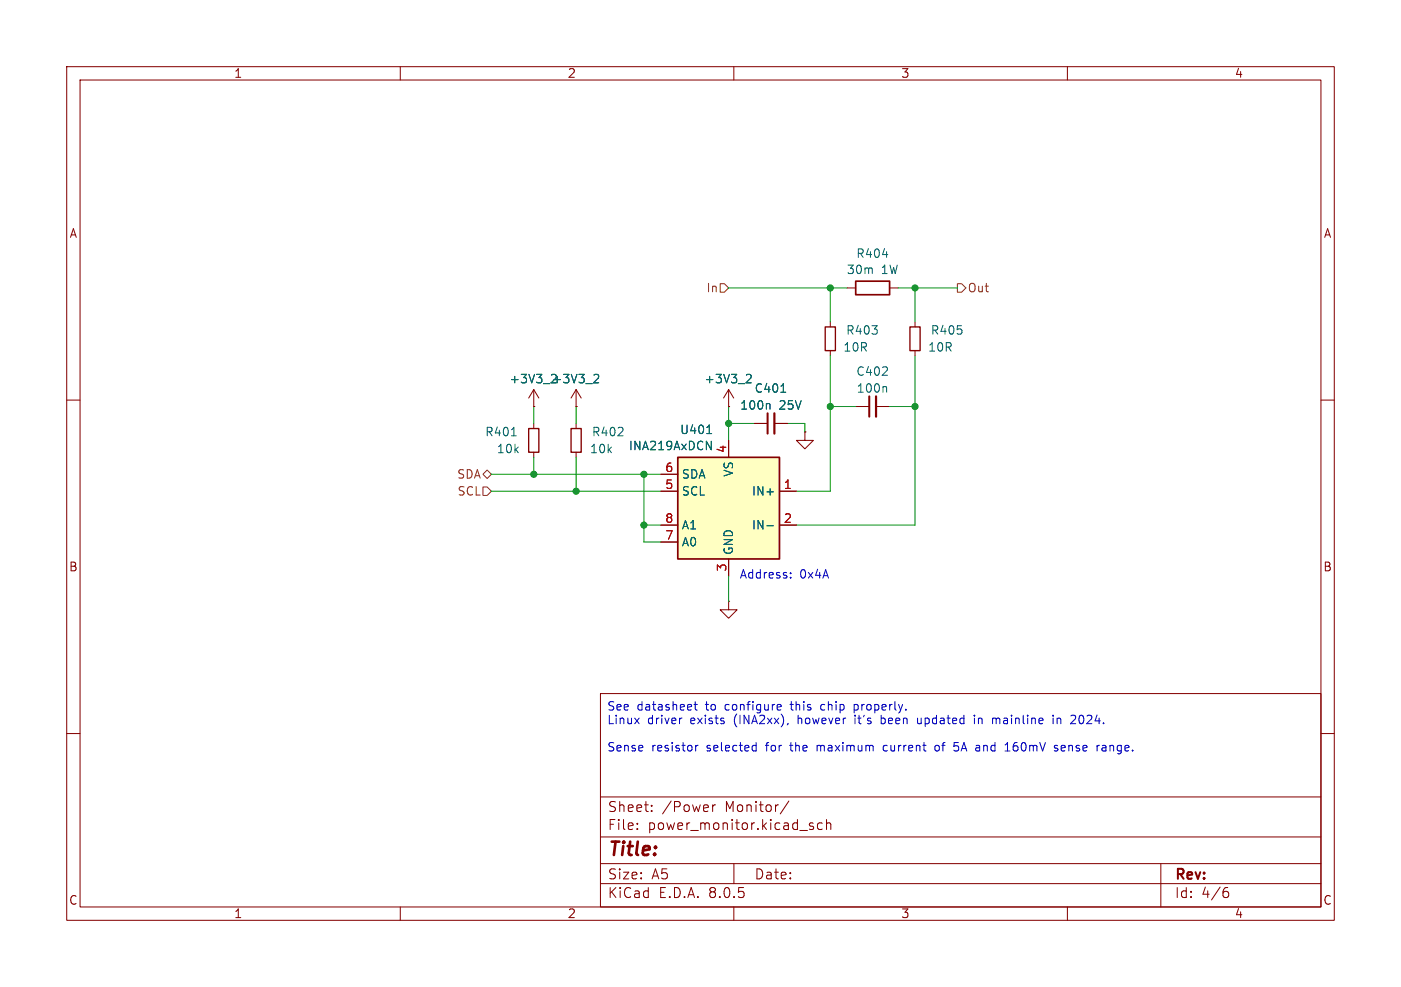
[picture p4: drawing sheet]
<svg xmlns="http://www.w3.org/2000/svg" width="210mm" height="148mm" viewBox="0 0 210 148" stroke-linecap="round" stroke-linejoin="round" font-family="sans-serif">
<g fill="none" stroke="#840000" stroke-width=".15">
<path d="M10 10h190v128h-190zM12 12h186v124h-186zM60 10v2M110 10v2M160 10v2M10 60h2M80 58.4v2.6M80 58.4l-.8 1.3M80 58.4l.8 1.3M86.4 58.4l-.8 1.3M86.4 58.4v2.6M86.4 58.4l.7 1.3"/>
<path d="M198 60h2M80 61h.1M80 63.5v.8M80 67.8v.8M86.4 61h.1M109.2 90.2v1.2h1.3l-1.3 1.3-1.3-1.3h1.3M109.2 90.2h.1M10 110h2M90 104h108v32h-108zM90 119.5h108M198 110h2M60 136v2"/>
<path d="M90 132.5h108M90 129.5h108M90 125.5h108M95.5 124.2v.2M95.5 123.5v.1M97.7 121.5v.2M97.7 120.8v.1M106.8 120.7v1M107.2 120.7l-.2 .1-.2 .2M110 136v2M110 129.5v3M118.2 120.1l-1.2 1.9"/>
<path d="M121.3 123.7l.2 .2 .4 .1 .1 .1-.2 .3-.5-.1M121.9 123.5l-.4-.1-.2 .2M123.3 123.5l-.5-.1-.3 .3v.4l.2 .2h.6M123.9 123.5a.37 .37 0 0 1 .6 .1v.8M123.9 122.9v1.5M160 136v2M174 129.5v6.5M183.6 133.7h.3l.3 .2-.1 .5-.2 .2h-.3M184 133.1l-.4 .1"/>
</g>
<path d="M89.2 56.1l.4 .1 .1 .3-.7 .9h.7M76.7 65.3h.7" fill="none" stroke="#006464" stroke-width=".15"/>
<path d="M79.2 64.3h1.6v3.5h-1.6z" fill="none" stroke="#840000" stroke-width=".2"/>
<path d="M101.6 68.6h15.2v15.2h-15.2z" fill="#ffffc2"/>
<path d="M128.3 42.2h5v2h-5zM101.6 68.6h15.2v15.2h-15.2z" fill="none" stroke="#840000" stroke-width=".25"/>
<g fill="none" stroke="#840000" stroke-width=".15">
<path d="M109.2 58.4v2.6M109.2 58.4l-.7 1.3M109.2 58.4l.8 1.3M124.5 48.3v.7M124.5 52.6v.7M127 43.2h1.3M133.3 43.2h1.3M137.2 48.3v.7M137.2 52.6v.7M80 61h.1M86.4 61h.1M86.4 63.5v.8"/>
<path d="M86.4 67.8v.8M99.1 73.7h2.5M99.1 78.7h2.5M99.1 71.1h2.5M109.2 61h.1M109.2 66v2.6M113 63.5h2.1M116.1 63.5h2M116.8 73.7h2.6M116.8 78.7h2.6M120.6 64.8v1.2h1.3l-1.3 1.3-1.2-1.3h1.2M120.6 64.8h.1"/>
<path d="M128.3 61h2M131.3 61h2M99.1 81.3h2.5M109.2 83.8v2.6"/>
</g>
<path d="M132.3 38.2h.8M89.2 56.1l.4 .1 .1 .3-.7 .9h.7M112.1 56.1l.4 .1 .1 .3-.8 .9h.8M117.1 58.8h.7M132.7 58l.2 .1v.7M105.9 66.2l.7 1.2v-1.2M105.9 65h.8M115 78.8h.9M115.2 60.5l.2 .2v.7" fill="none" stroke="#006464" stroke-width=".15"/>
<path d="M123.7 49h1.5v3.6h-1.5zM136.4 49h1.5v3.6h-1.5zM85.6 64.3h1.5v3.5h-1.5z" fill="none" stroke="#840000" stroke-width=".2"/>
<path d="M131.3 59.4v3.1M116.1 62v3" fill="none" stroke="#840000" stroke-width=".33"/>
<path d="M130.3 59.4v3.1M115.1 62v3" fill="none" stroke="#840000" stroke-width=".3"/>
<path d="M107.9 42.5h.7l.6 .7-.6 .6h-.7zM143.5 42.5h.6l.7 .7-.7 .6h-.6zM72.4 73h.6l.7 .7-.7 .6h-.6zM72.4 71.1l.6-.6 .7 .6-.7 .7z" fill="none" stroke="#725600" stroke-width=".15"/>
<g fill="none" stroke="#0000c2" stroke-width=".15">
<path d="M118.5 86.6v.1M118.5 85.9v.1M95.1 107.7l.7 .8M95.8 107.7l-.7 .8M102.1 107.7h.1M104 105.6h.5M104.2 105.2v1.1l.3 .2M104.3 111.8v.8M104.6 111.8h-.2l-.1 .2M113 111.8h.3M113.3 111.3v1.3M113.3 112.6h-.3"/>
<path d="M116.7 105.6l.3 .1 .1 .2-.6 .2M117 106.4l-.3 .1M118.1 108.5v.1M122.5 111.8v.8M122.7 111.8l-.2 .1M123.3 105.6l-.3 .3v.3l.3 .3M128 106.4l.4 .1M128 105.6v1.3M128.2 107.3v.1M128.2 107.7v.8M128.4 105.6l-.4 .1M132.1 107.3v1.2"/>
<path d="M132.1 108.5h.4M132.9 111.8h-.4l-.1 .2 .1 .5 .4 .1M137.5 107.7l.1 .8h.3l.2-.1M140.7 111.8h-.3l-.3 .2 .1 .5 .2 .1h.3M143 111.3h.6M143.2 111.8h.3l.2 .3M143.7 112.4l-.2 .2h-.3M146.1 107.3v.1M146.1 107.7v.8M146.7 107.7v.8M146.9 107.7l-.2 .1M149.1 107.7l.2 .2"/>
<path d="M149.3 107.9v.6M149.8 107.7h-.3l-.2 .2M150.7 112.6h.7M151.9 111.6v.9M151.9 112v.1M157.9 107.3v.1M157.9 107.7v.8M158.5 107.8l.3-.1 .2 .2M158.5 107.7v.8M158.5 112.3v.3M159.5 111.8h-.3l-.1 .2v.6h.4M159.7 112.1l-.6 .1"/>
<path d="M161.8 107.4l-.1 .3 .1 .7M165.2 112.4l.2 .2h.4M165.2 111.8h.5l.1 .8M165.8 112.1h-.4l-.2 .2"/>
</g>
<g fill="none" stroke="#009600" stroke-width=".15">
<path d="M109.2 43.2h17.8M124.5 53.3v20.4h-5.1M124.5 43.2v5.1M134.6 43.2h8.9M137.2 53.3v25.4h-17.8M137.2 43.2v5.1M73.7 73.7h25.4M73.7 71.1h25.4M80 61v2.5M80 68.6v2.5M86.4 61v2.5M86.4 68.6v5.1"/>
<path d="M96.5 78.7h2.6M96.5 71.1v10.2h2.6M109.2 61v5M109.2 63.5h3.8M118.1 63.5h2.5v1.3M124.5 61h3.8M133.3 61h3.9M109.2 86.4v3.8"/>
</g>
<g fill="#009600" stroke="#009600" stroke-width=".15">
<circle cx="86.4" cy="73.7" r=".46"/>
<circle cx="80" cy="71.1" r=".46"/>
<circle cx="109.2" cy="63.5" r=".46"/>
<circle cx="124.5" cy="43.2" r=".46"/>
<circle cx="137.2" cy="43.2" r=".46"/>
<circle cx="96.5" cy="71.1" r=".46"/>
<circle cx="96.5" cy="78.7" r=".46"/>
<circle cx="124.5" cy="61" r=".46"/>
<circle cx="137.2" cy="61" r=".46"/>
</g>
<text font-size="2.8" fill="#840000" x="91" y="128.9">Title:</text>
<g font-size="2.1" fill="#840000">
<text x="91" y="124.7">File:</text>
<text x="91" y="122">Sheet:</text>
<text x="97.1" y="124.7">power_monitor.kicad_sch</text>
<text x="99.2" y="122">/Power</text>
<text x="108.8" y="122">Monitor/</text>
<text x="91" y="134.9">KiCad</text>
<text x="91" y="132.1">Size:</text>
<text x="97.7" y="132.1">A5</text>
<text x="98.7" y="134.9">E.D.A.</text>
<text x="106.3" y="134.9">8.0.5</text>
<text x="113" y="132.1">Date:</text>
<text x="176" y="132.3">Rev:</text>
<text x="176" y="134.9">Id:</text>
<text x="180.1" y="134.9">4/6</text>
</g>
<g font-size="1.8" fill="#840000">
<text x="35" y="11.9">1</text>
<text x="85" y="11.9">2</text>
<text x="135" y="11.9">3</text>
<text x="185" y="11.9">4</text>
<text x="10.3" y="35.9">A</text>
<text x="198.4" y="35.9">A</text>
<text x="10.3" y="85.9">B</text>
<text x="198.3" y="85.9">B</text>
<text x="10.3" y="135.9">C</text>
<text x="35" y="137.9">1</text>
<text x="85" y="137.9">2</text>
<text x="135" y="137.9">3</text>
<text x="185" y="137.9">4</text>
<text x="198.3" y="135.9">C</text>
</g>
<g font-size="1.8" fill="#006464">
<text x="126.8" y="41.3">30m</text>
<text x="128.3" y="38.9">R404</text>
<text x="132.1" y="41.3">1W</text>
<text x="126.3" y="52.9">10R</text>
<text x="126.7" y="50.4">R403</text>
<text x="139" y="52.9">10R</text>
<text x="139.4" y="50.4">R405</text>
<text x="76.3" y="57.7">+3V3_2+3V3_2</text>
<text x="105.5" y="57.7">+3V3_2</text>
<text x="113" y="59.1">C401</text>
<text x="128.3" y="56.6">C402</text>
<text x="128.3" y="59.1">100n</text>
<text x="72.6" y="65.6">R401</text>
<text x="88.6" y="65.6">R402</text>
<text x="101.9" y="65.3">U401</text>
<text x="110.8" y="61.6">100n</text>
<text x="116.8" y="61.6">25V</text>
<text x="74.4" y="68.2">10k</text>
<text x="88.3" y="68.2">10k</text>
<text x="94.2" y="67.7">INA219AxDCN</text>
<text x="102.1" y="72">SDA</text>
<text x="110.1" y="71.6" transform="rotate(-90 110.1 71.6)">VS</text>
<text x="102.1" y="74.5">SCL</text>
<text x="112.6" y="74.5">IN+</text>
<text x="102.1" y="82.1">A0</text>
<text x="102.1" y="79.6">A1</text>
<text x="110.1" y="83.3" transform="rotate(-90 110.1 83.3)">GND</text>
<text x="112.6" y="79.6">IN-</text>
</g>
<g font-size="1.8" fill="#725600">
<text x="105.8" y="44">In</text>
<text x="145" y="44">Out</text>
<text x="68.4" y="72">SDA</text>
<text x="68.5" y="74.5">SCL</text>
</g>
<g font-size="1.8" fill="#a90000">
<text x="99.6" y="70.9">6</text>
<text x="109" y="68" transform="rotate(-90 109 68)">4</text>
<text x="99.6" y="73.4">5</text>
<text x="117.4" y="73.4">1</text>
<text x="99.6" y="81">7</text>
<text x="99.6" y="78.5">8</text>
<text x="117.4" y="78.5">2</text>
<text x="109" y="85.8" transform="rotate(-90 109 85.8)">3</text>
</g>
<g font-size="1.8" fill="#0000c2">
<text x="110.8" y="87">Address:</text>
<text x="119.9" y="87">0x4A</text>
<text x="90.9" y="106.9">See</text>
<text x="95.5" y="106.9">datasheet</text>
<text x="105.9" y="106.9">to</text>
<text x="109" y="106.9">configure</text>
<text x="119" y="106.9">this</text>
<text x="123.7" y="106.9">chip</text>
<text x="128.9" y="106.9">properly.</text>
<text x="90.9" y="108.9">Linux</text>
<text x="90.9" y="113">Sense</text>
<text x="97.1" y="108.9">driver</text>
<text x="97.7" y="113">resistor</text>
<text x="103.6" y="108.9">exists</text>
<text x="106" y="113">selected</text>
<text x="110.3" y="108.9">(INA2xx),</text>
<text x="115.1" y="113">for</text>
<text x="119" y="113">the</text>
<text x="120" y="108.9">however</text>
<text x="123.1" y="113">maximum</text>
<text x="128.8" y="108.9">it's</text>
<text x="132.9" y="108.9">been</text>
<text x="133.3" y="113">current</text>
<text x="138.6" y="108.9">updated</text>
<text x="141.2" y="113">of</text>
<text x="144.3" y="113">5A</text>
<text x="147.3" y="108.9">in</text>
<text x="147.7" y="113">and</text>
<text x="150.2" y="108.9">mainline</text>
<text x="152.4" y="113">160mV</text>
<text x="159.5" y="108.9">in</text>
<text x="159.9" y="113">sense</text>
<text x="162.4" y="108.9">2024.</text>
<text x="166.5" y="113">range.</text>
</g>
</svg>
